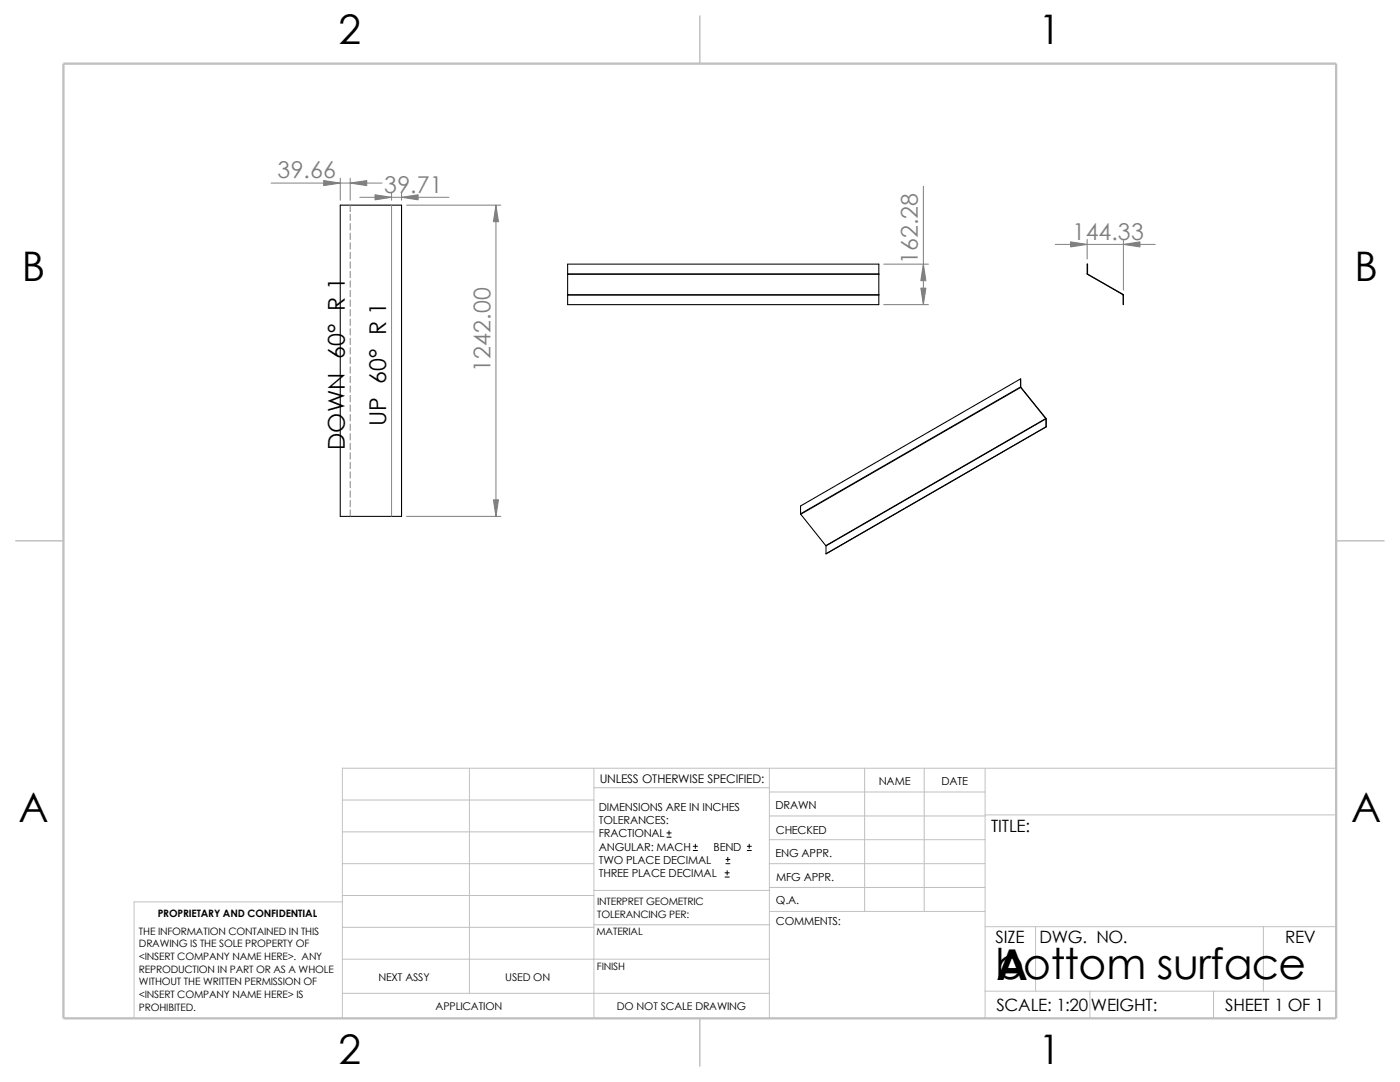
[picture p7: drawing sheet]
<svg xmlns="http://www.w3.org/2000/svg" width="279mm" height="216mm" viewBox="0 0 279 216" stroke-linecap="round" stroke-linejoin="round" font-family="sans-serif">
<g fill="none" stroke="#c0c0c0" stroke-width=".2">
<path d="M68.3 159.6h50.2M93.7 153.3v44.9M118.5 157.2h35M118.5 153.3v49.9M153.5 158h43.1M153.5 153.3v49.9M172.6 153.3v28.6M184.4 153.3v28.6M196.6 153.3v49.9M266.7 153.3h-198.4v49.9M68.3 180h-41.5v23.2M68.3 178.7h50.2"/>
<path d="M68.3 172.3h50.2M68.3 166h50.2M118.5 177.7h35.1M153.5 167.6h43.1M153.5 162.8h43.1M153.5 172.3h43.1M153.5 177.1h43.1M196.6 162.6h70.1M68.3 191.4h85.2M68.3 185h50.2M68.3 198.2h85.2M118.5 184.5h35.1"/>
<path d="M153.6 181.9h43M196.6 197.8h70.1M196.6 184.9h70.1M206.7 184.9v12.9M217.5 197.8v5.4M242.2 197.8v5.4M252.1 184.9v12.9"/>
</g>
<path d="M139.7 3.2v9.5M3.1 107.9h9.6M266.7 107.9h9.5M139.7 203.2v9.5" fill="none" stroke="#c0c0c0" stroke-width=".21"/>
<path d="M12.7 12.7h254v190.5h-254z" fill="none" stroke="#c0c0c0" stroke-width=".47"/>
<g fill="none" stroke="#000" stroke-width=".21">
<path d="M67.9 40.9h12.2v62.1h-12.2zM113.3 54.7h.1M113.3 58.8v.1M113.3 54.7h62.1M113.3 54.7v-2h62.1v2M113.3 58.9v1.9h62.1v-1.9M113.3 54.7v4.1M113.3 58.8h62.1M113.3 58.9h62.1M175.4 54.7v4.1M175.4 54.7h.1M175.4 58.8v.1"/>
<path d="M217 52.7v2zM217 54.7l7.1 4.1 .1 2M217 54.7l7.2 4.1v2M203.7 77.2l-43.9 25.3M203.7 77.2v-1.6l-43.9 25.4v1.5M203.7 77.2v.1M203.7 75.6v1.7l5 6.2 .1 1.7-44 25.3v-1.6l43.9-25.3v1.6M203.7 77.3l-43.9 25.3M203.7 77.3l5 6.2-43.9 25.4-5-6.3M159.8 102.5v.1"/>
</g>
<g fill="none" stroke="#000" stroke-width=".2">
<path d="M133.1 167h.8M133.1 166.2h.8M133.5 165.8v.8M138.3 169.7h.9M138.3 168.9h.9M138.8 168.4v.9M144.7 175h.8M144.7 174.2h.8M144.9 172.3h.8M144.9 171.5h.8M145.1 173.7v.9M145.2 171.1v.8"/>
<path d="M149.1 169.7h.8M149.1 168.9h.8M149.5 168.4v.9"/>
</g>
<g fill="none" stroke="#808080" stroke-width=".2">
<path d="M54.1 36.5h22.1M67.9 35.6v4.4M69.9 35.6v4.4M71.8 39.4h17.8M78.1 38.4v1.6M80.1 38.4v1.6M184.3 37.2v23.6M69.9 40.9v1.3M69.9 42.7v1.3M69.9 44.6v1.3M69.9 46.5v1.3M69.9 48.4v1.3"/>
<path d="M69.9 50.3v1.3M69.9 52.2v1.3M69.9 54.1v1.3M69.9 56v1.3M69.9 58v1.2M69.9 59.9v1.2M78.1 40.9v62.1M81.2 40.9h18.7M99 40.9v62.1M176.4 52.7h8.9M210.6 48.8h19.9M217 47.8v3.9"/>
<path d="M224.2 47.8v10.1M69.9 61.8v1.2M69.9 63.7v1.2M69.9 65.6v1.2M69.9 67.5v1.2M69.9 69.4v1.3M69.9 71.3v1.3M69.9 73.2v1.3M69.9 75.1v1.3M69.9 77v1.3M69.9 78.9v1.3M176.4 60.8h8.9"/>
<path d="M69.9 80.8v1.3M69.9 82.7v1.3M69.9 84.6v1.3M69.9 86.5v1.3M69.9 88.4v1.3M69.9 90.3v1.3M69.9 92.2v1.3M69.9 94.1v1.3M69.9 96.1v1.2M69.9 98v1.2M69.9 99.9v1.2M69.9 101.8v1.2"/>
<path d="M81.2 103h18.7"/>
</g>
<g fill="#808080" stroke="#808080" stroke-width=".2">
<path d="M224.2 48.8l3.3-.5v1z" fill-rule="evenodd"/>
<path d="M213.7 48.3l3.3 .5-3.3 .5z" fill-rule="evenodd"/>
<path d="M98.5 99.7h1l-.5 3.3z" fill-rule="evenodd"/>
<path d="M99 40.9l.5 3.3h-1z" fill-rule="evenodd"/>
<path d="M74.8 38.9l3.3 .5-3.3 .5z" fill-rule="evenodd"/>
<path d="M80.1 39.4l3.3-.5v1z" fill-rule="evenodd"/>
<path d="M69.9 36.5l3.3-.5v1z" fill-rule="evenodd"/>
<path d="M64.6 36l3.3 .5-3.3 .5z" fill-rule="evenodd"/>
<path d="M184.3 52.7l.5 3.3h-1z" fill-rule="evenodd"/>
<path d="M183.8 57.5h1l-.5 3.3z" fill-rule="evenodd"/>
</g>
<g font-size="8.5">
<text x="198.6" y="195.3">bottom surface</text>
<text x="198.8" y="195.5">A</text>
</g>
<g font-size="8.1">
<text x="67.6" y="8.8">2</text>
<text x="207.3" y="8.8">1</text>
<text x="4.4" y="56.1">B</text>
<text x="270.3" y="56.1">B</text>
<text x="3.7" y="164.1">A</text>
<text x="269.6" y="164.1">A</text>
<text x="67.6" y="212.3">2</text>
<text x="207.3" y="212.3">1</text>
</g>
<g font-size="4.6" fill="#808080">
<text x="55.4" y="35.6">39.66</text>
<text x="76.7" y="38.4">39.71</text>
<text x="214" y="47.8">144.33</text>
<text x="183.2" y="52.7" transform="rotate(-90 183.2 52.7)">162.28</text>
<text x="97.9" y="74.1" transform="rotate(-90 97.9 74.1)">1242.00</text>
</g>
<g font-size="4.6">
<text x="68.8" y="89.8" transform="rotate(-90 68.8 89.8)">DOWN 60° R 1</text>
<text x="77" y="85" transform="rotate(-90 77 85)">UP 60° R 1</text>
</g>
<g font-size="3.4">
<text x="197.8" y="166">TITLE:</text>
<text x="198.7" y="188.1">SIZE</text>
<text x="207.5" y="188.1">DWG. NO.</text>
<text x="256.5" y="188.2">REV</text>
<text x="198.8" y="201.7">SCALE: 1:20</text>
<text x="217.7" y="201.8">WEIGHT:</text>
<text x="244.5" y="201.7">SHEET 1 OF 1</text>
</g>
<text font-size="2.4" x="119.7" y="156.2">UNLESS OTHERWISE SPECIFIED:</text>
<g font-size="2.2">
<text x="119.5" y="161.8">DIMENSIONS ARE IN INCHES</text>
<text x="154.8" y="161.5">DRAWN</text>
<text x="175.4" y="156.7">NAME</text>
<text x="187.9" y="156.7">DATE</text>
<text x="119.5" y="164.4">TOLERANCES:</text>
<text x="119.5" y="167.1">FRACTIONAL</text>
<text x="154.8" y="166.3">CHECKED</text>
<text x="119.5" y="172.4">TWO PLACE DECIMAL</text>
<text x="119.5" y="169.8">ANGULAR: MACH</text>
<text x="142.4" y="169.8">BEND</text>
<text x="154.8" y="171">ENG APPR.</text>
<text x="119.5" y="175">THREE PLACE DECIMAL</text>
<text x="154.9" y="175.7">MFG APPR.</text>
<text x="154.9" y="184.7">COMMENTS:</text>
<text x="154.9" y="180.5">Q.A.</text>
</g>
<g font-size="2.1">
<text x="75.5" y="195.7">NEXT ASSY</text>
<text x="100.8" y="195.7">USED ON</text>
<text x="86.9" y="201.5">APPLICATION</text>
<text x="123.1" y="201.6">DO NOT SCALE DRAWING</text>
</g>
<g font-size="2">
<text x="31.5" y="183">PROPRIETARY AND CONFIDENTIAL</text>
<text x="119.2" y="180.6">INTERPRET GEOMETRIC</text>
<text x="119.2" y="183.1">TOLERANCING PER:</text>
<text x="27.7" y="186.5">THE INFORMATION CONTAINED IN THIS</text>
<text x="27.7" y="189.1">DRAWING IS THE SOLE PROPERTY OF</text>
<text x="27.7" y="191.6">&lt;INSERT COMPANY NAME HERE&gt;. ANY</text>
<text x="119" y="186.6">MATERIAL</text>
<text x="27.7" y="194.1">REPRODUCTION IN PART OR AS A WHOLE</text>
<text x="27.7" y="196.6">WITHOUT THE WRITTEN PERMISSION OF</text>
<text x="119.1" y="193.5">FINISH</text>
<text x="27.7" y="199.1">&lt;INSERT COMPANY NAME HERE&gt; IS</text>
<text x="27.7" y="201.7">PROHIBITED.</text>
</g>
</svg>
